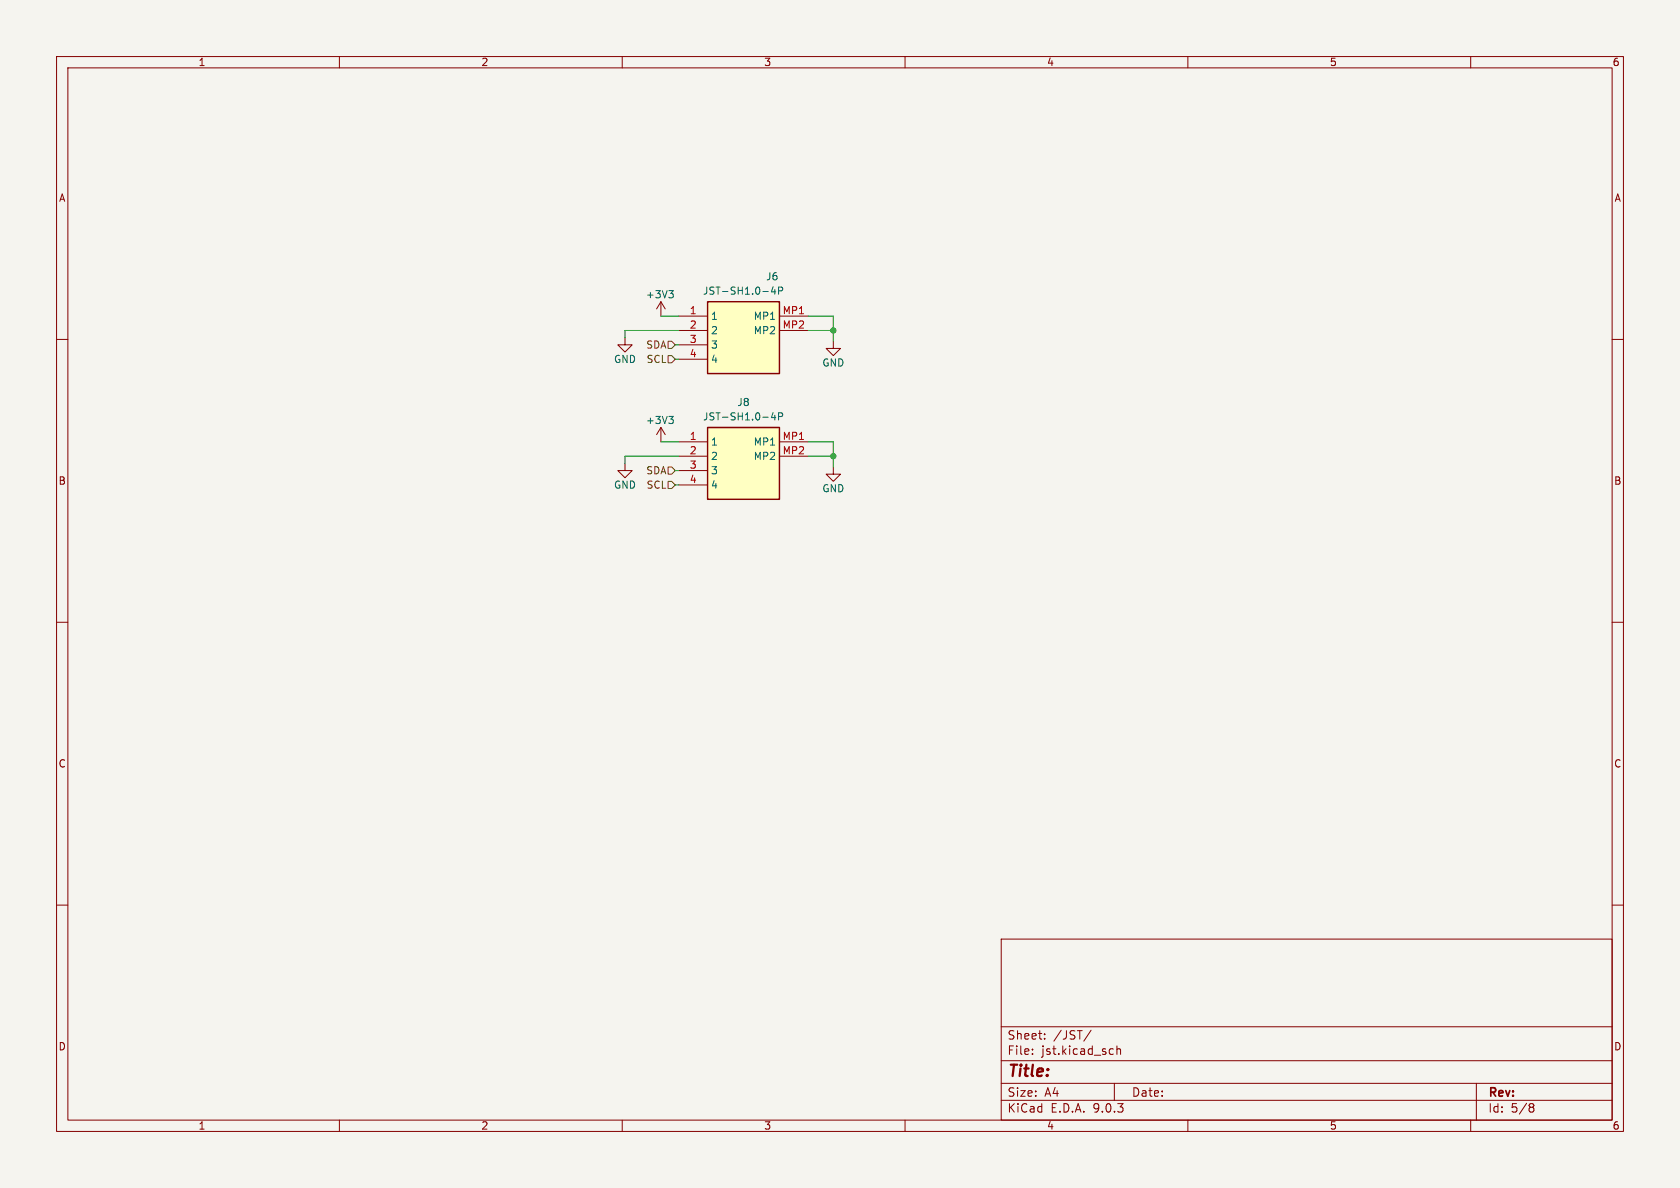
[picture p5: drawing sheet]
<svg xmlns="http://www.w3.org/2000/svg" width="297mm" height="210mm" viewBox="0 0 297 210" stroke-linecap="round" stroke-linejoin="round" font-family="sans-serif">
<path d="M0 0h297v210h-297z" fill="#f5f4ef" stroke="#f5f4ef" stroke-width=".18"/>
<g fill="none" stroke="#840000" stroke-width=".18">
<path d="M10 10h277v190h-277zM12 12h273v186h-273zM60 10v2M110 10v2M160 10v2M210 10v2M260 10v2M110.5 59.7v1.3h-1.3l1.3 1.2 1.3-1.2h-1.3M10 60h2M285 60h2M10 110h2M285 110h2"/>
<path d="M10 160h2M177 166h108v32h-108zM285 160h2M60 198v2M110 198v2M160 198v2M177 194.5h108M177 191.5h108M177 187.5h108M177 181.5h108M182.5 186.3v.1M182.5 185.5v.1"/>
<path d="M184.7 183.6v.1M184.7 182.8v.1M192.9 182.1l-1.3 2M196.4 185.4l.4 .1M196.8 186.3l-.4 .1M197 191.5v3M197.5 185.5l.2-.1 .3 .1 .1 .9M197.5 184.9v1.5M210 198v2M260 198v2M261 191.5v6.5M270.6 195.1l.4 .1 .2 .2-.3 .3"/>
<path d="M270.6 195.7h.3M270.9 195.7l.2 .2 .1 .4-.2 .2-.4 .1"/>
</g>
<path d="M125.1 75.6h12.7v12.7h-12.7z" fill="#ffffc2"/>
<path d="M125.1 75.6h12.7v12.7h-12.7z" fill="none" stroke="#840000" stroke-width=".25"/>
<path d="M116.8 75.6l.8 1.2M116.8 75.6l-.7 1.2M116.8 75.6v2.5M120 78.1h5.1M137.8 78.1h5.1M120 80.6h5.1M120 83.2h5.1M120 85.7h5.1M137.8 80.6h5.1M147.3 82.6v1.2h-1.3l1.3 1.3 1.3-1.3h-1.3" fill="none" stroke="#840000" stroke-width=".18"/>
<path d="M118.2 73.6h.8l-.4 .5M118.8 74.1l.2 .2v.3l-.2 .3M136.7 72.9l-.3 .9h.8M137 73.4v.8M137.6 73.6h.6l.2-.2-.1-.3-.7-.1v1.2" fill="none" stroke="#006464" stroke-width=".18"/>
<path d="M125.1 53.3h12.7v12.7h-12.7z" fill="#ffffc2"/>
<path d="M125.1 53.3h12.7v12.7h-12.7z" fill="none" stroke="#840000" stroke-width=".25"/>
<path d="M116.8 53.3l.8 1.3M116.8 53.3l-.7 1.3M116.8 53.3v2.6M120 55.9h5.1M120 58.4h5.1M137.8 55.9h5.1M137.8 58.4h5.1M120 61h5.1M120 63.5h5.1M147.3 60.3v1.3h-1.3l1.3 1.3 1.3-1.3h-1.3M110.5 81.9v1.3h-1.3l1.3 1.3 1.3-1.3h-1.3" fill="none" stroke="#840000" stroke-width=".18"/>
<path d="M118.2 51.4h.8l-.4 .5M118.8 51.9l.2 .2v.3l-.2 .2M136.7 50.7l-.3 .9h.8M137 51.2v.8M137.6 51.4l.6-.1 .2-.1-.1-.3-.7-.2v1.3" fill="none" stroke="#006464" stroke-width=".18"/>
<path d="M118.1 62.9h.6l.7 .6-.7 .6h-.6zM118.1 60.3h.6l.7 .7-.7 .6h-.6zM118.1 85.1h.6l.7 .6-.7 .7h-.6zM118.1 82.6h.6l.7 .6-.7 .6h-.6z" fill="none" stroke="#725600" stroke-width=".18"/>
<path d="M116.8 55.9h3.2M120 58.4h-9.5v1.3M142.9 58.4h4.4M142.9 55.9h4.4v4.4M116.8 78.1h3.2M119.4 61h.6M119.4 63.5h.6M142.9 78.1h4.4v4.5M119.4 83.2h.6M119.4 85.7h.6M120 80.6h-9.5v1.3M142.9 80.6h4.4" fill="none" stroke="#009600" stroke-width=".18"/>
<g fill="#009600" stroke="#009600" stroke-width=".18">
<circle cx="147.3" cy="58.4" r=".46"/>
<circle cx="147.3" cy="80.6" r=".46"/>
</g>
<text font-size="2.8" fill="#840000" x="178" y="190.9">Title:</text>
<g font-size="2.1" fill="#840000">
<text x="178" y="184">Sheet:</text>
<text x="186.2" y="184">/JST/</text>
<text x="178" y="186.7">File:</text>
<text x="184.1" y="186.7">jst.kicad_sch</text>
<text x="178" y="196.9">KiCad</text>
<text x="178" y="194.1">Size:</text>
<text x="184.7" y="194.1">A4</text>
<text x="185.7" y="196.9">E.D.A.</text>
<text x="193.3" y="196.9">9.0.3</text>
<text x="200" y="194.1">Date:</text>
<text x="263" y="194.3">Rev:</text>
<text x="263" y="196.9">Id:</text>
<text x="267.1" y="196.9">5/8</text>
</g>
<g font-size="1.8" fill="#840000">
<text x="35" y="11.9">1</text>
<text x="85" y="11.9">2</text>
<text x="135" y="11.9">3</text>
<text x="185" y="11.9">4</text>
<text x="235" y="11.9">5</text>
<text x="285" y="11.9">6</text>
<text x="10.3" y="35.9">A</text>
<text x="285.3" y="35.9">A</text>
<text x="10.3" y="85.9">B</text>
<text x="285.3" y="85.9">B</text>
<text x="10.3" y="135.9">C</text>
<text x="285.3" y="135.9">C</text>
<text x="10.3" y="185.9">D</text>
<text x="285.3" y="185.9">D</text>
<text x="35" y="199.9">1</text>
<text x="85" y="199.9">2</text>
<text x="135" y="199.9">3</text>
<text x="185" y="199.9">4</text>
<text x="235" y="199.9">5</text>
<text x="285" y="199.9">6</text>
</g>
<g font-size="1.8" fill="#006464">
<text x="114.1" y="52.9">+3V3</text>
<text x="124.2" y="52.3">JST-SH1.0-4P</text>
<text x="135.3" y="49.8">J6</text>
<text x="125.6" y="56.7">1</text>
<text x="125.6" y="59.3">2</text>
<text x="133.2" y="56.7">MP1</text>
<text x="133.2" y="59.3">MP2</text>
<text x="108.5" y="64.4">GND</text>
<text x="125.6" y="61.8">3</text>
<text x="125.6" y="64.4">4</text>
<text x="145.3" y="65">GND</text>
<text x="130.3" y="72">J8</text>
<text x="114.1" y="75.2">+3V3</text>
<text x="124.2" y="74.5">JST-SH1.0-4P</text>
<text x="125.6" y="79">1</text>
<text x="125.6" y="81.5">2</text>
<text x="133.2" y="79">MP1</text>
<text x="133.2" y="81.5">MP2</text>
<text x="108.5" y="86.6">GND</text>
<text x="125.6" y="84">3</text>
<text x="125.6" y="86.6">4</text>
<text x="145.3" y="87.2">GND</text>
</g>
<g font-size="1.8" fill="#a90000">
<text x="121.8" y="55.6">1</text>
<text x="121.8" y="58.2">2</text>
<text x="138.3" y="55.6">MP1</text>
<text x="138.3" y="58.2">MP2</text>
<text x="121.8" y="60.7">3</text>
<text x="121.8" y="63.2">4</text>
<text x="121.8" y="77.9">1</text>
<text x="138.3" y="77.9">MP1</text>
<text x="121.8" y="80.4">2</text>
<text x="121.8" y="82.9">3</text>
<text x="138.3" y="80.4">MP2</text>
<text x="121.8" y="85.5">4</text>
</g>
<g font-size="1.8" fill="#725600">
<text x="114.1" y="61.8">SDA</text>
<text x="114.2" y="64.4">SCL</text>
<text x="114.1" y="84">SDA</text>
<text x="114.2" y="86.6">SCL</text>
</g>
</svg>
